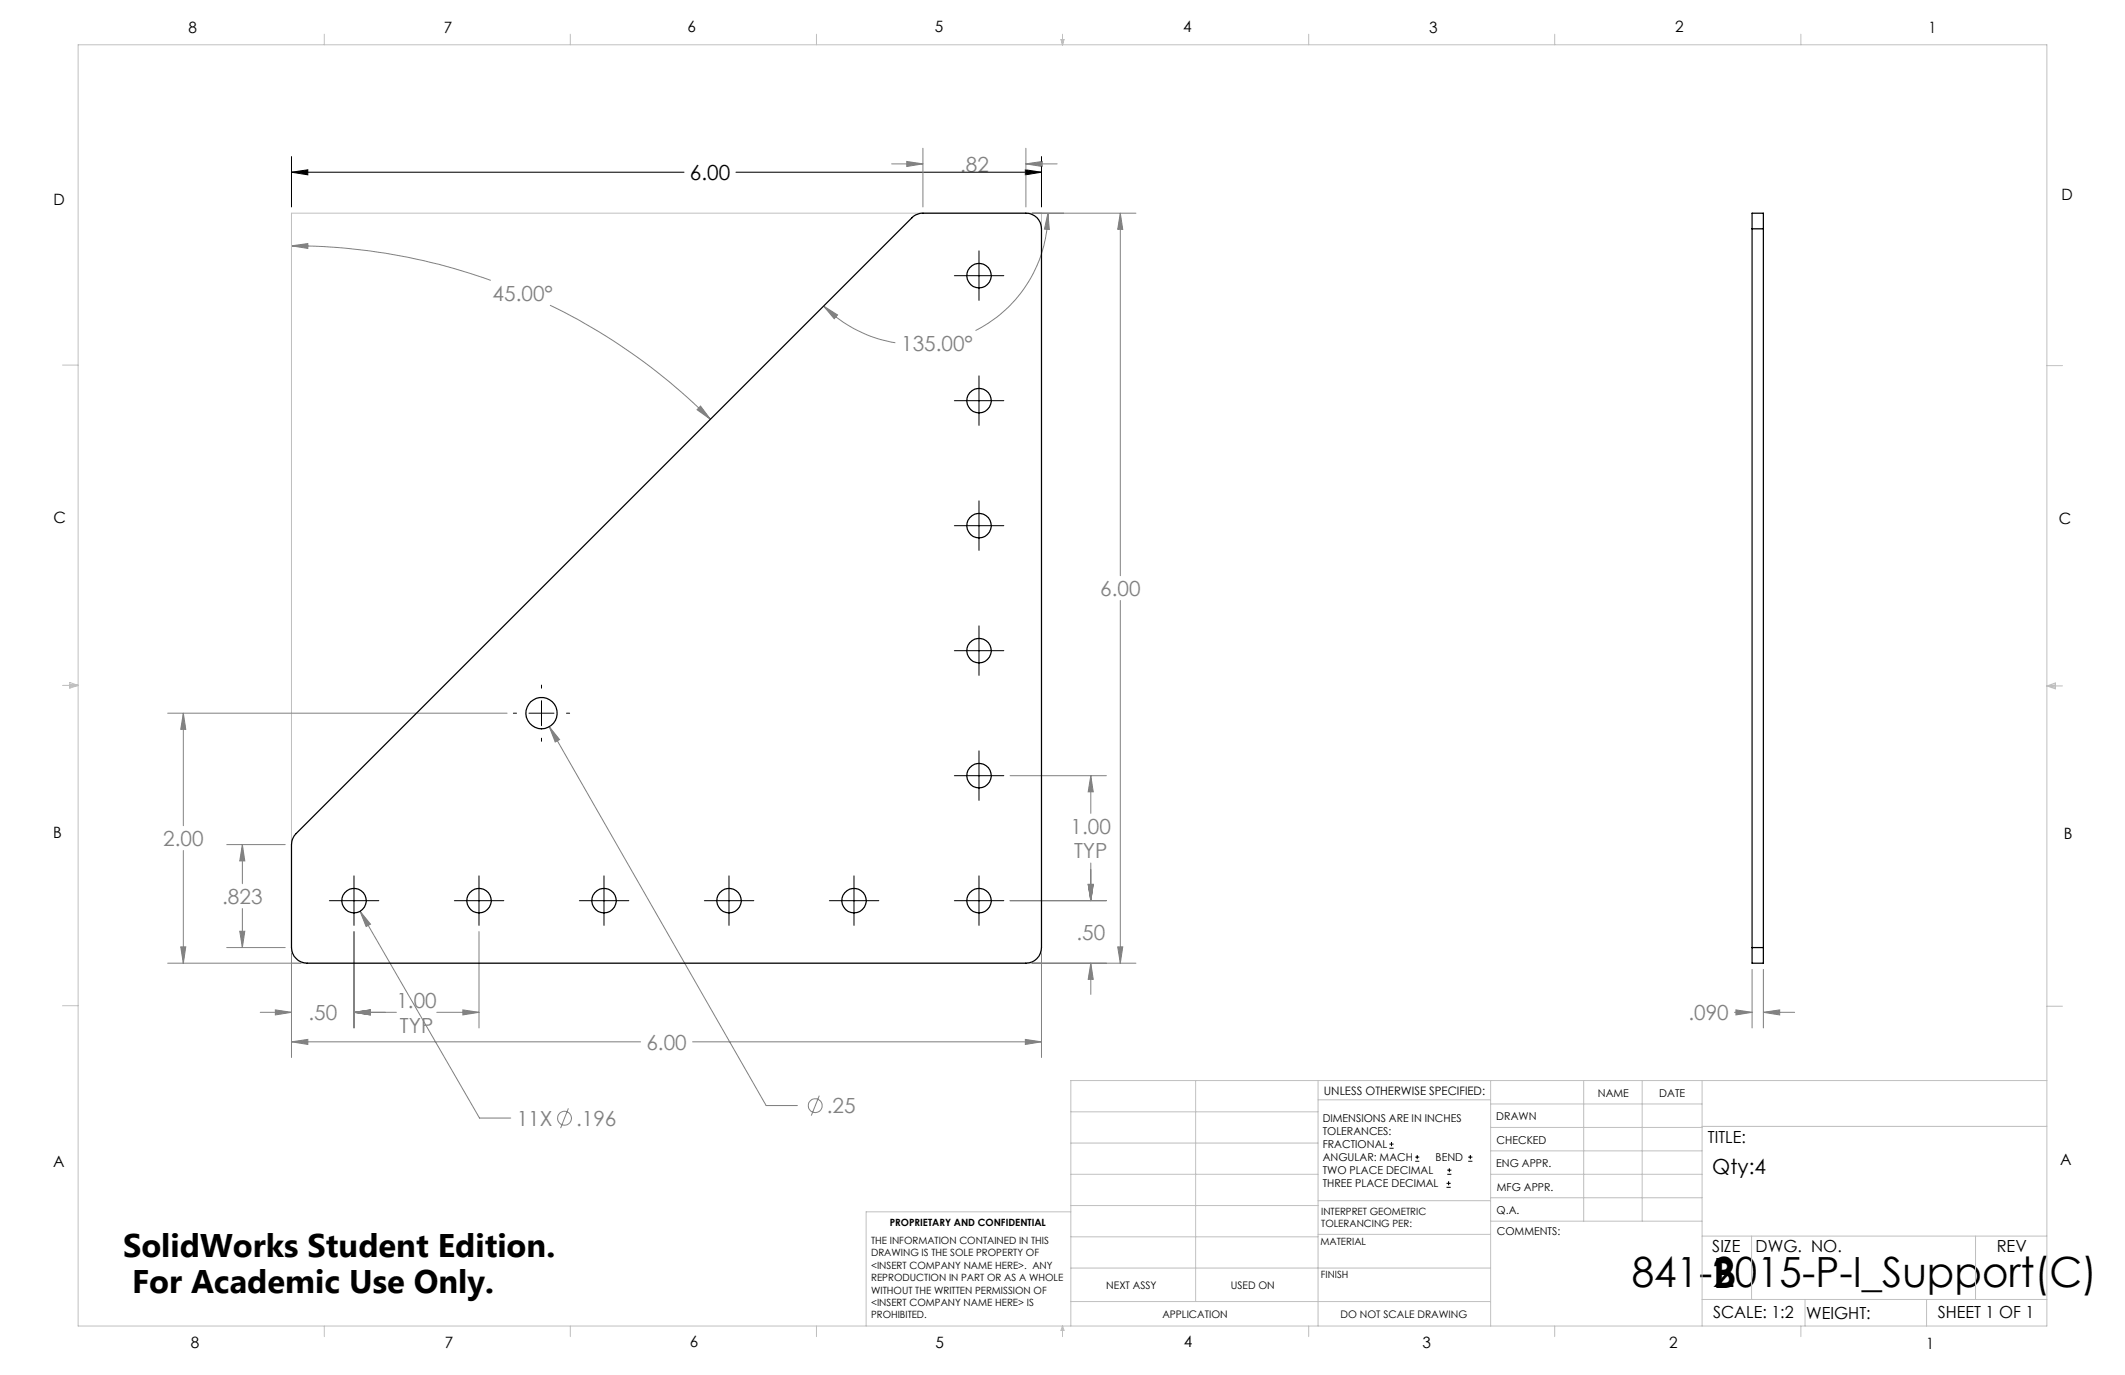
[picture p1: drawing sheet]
<svg xmlns="http://www.w3.org/2000/svg" width="432mm" height="279mm" viewBox="0 0 432 279" stroke-linecap="round" stroke-linejoin="round" font-family="sans-serif">
<g fill="none" stroke="#808080" stroke-width=".2">
<path d="M181.2 33.3h6.3M184.3 32.8l3.2 .5-3.2 .5zM187.5 30.1v12M208.5 33.3l3.3-.5v1zM208.5 30.1v12M208.5 33.3h6.3M59.2 50l3.3-.5v1zM59.2 50a119.9 119.9 0 0 1 40.5 7M209.7 43.3h21.1M212.9 43.3l.3 3.3h-1zM212.9 43.3a26.8 26.8 0 0 1-14.7 23.9M227.6 43.3l.5 3.3h-1z"/>
<path d="M227.6 43.3v73.7M111.8 62a120.8 120.8 0 0 1 32.6 23.2M167.4 62.2l2.8 1.8-.7 .8zM167.4 62.2a26.7 26.7 0 0 0 14.5 7.4M142.3 82.5l2.1 2.7-2.8-1.9zM227.6 122v73.7M34.1 144.9h68.9M37.3 144.9l.4 3.3h-1zM37.3 144.9v22.9M111.6 147.7l2.1 2.6-.9 .5zM111.6 147.7l44.1 76.9h6.3M205.2 157.6h19.6"/>
<path d="M221.7 157.6l.4 3.3h-1zM221.7 157.6v7.7M37.3 172.8v22.9M46.1 171.6h11.9M49.2 171.6l.5 3.3h-1zM49.2 171.6v8M221.1 179.7h1l-.4 3.3zM221.7 175.4v7.6M34.1 195.7h27M36.7 192.4h1l-.4 3.3zM46.1 192.5h11.9M48.7 189.2h1l-.5 3.3z"/>
<path d="M49.2 184.6v7.9M59.2 193.8v21.1M71.9 189.3v19.6M73.2 185.2l2.1 2.6-.9 .5zM73.2 185.2l24.2 42h6.4M97.3 189.3v19.6M205.2 183h19.6M209.7 195.7h21.1M211.6 193.8v21.1M221.7 195.7l.4 3.3h-1zM221.7 195.7v6.4M227.1 192.4h1l-.5 3.3z"/>
<path d="M356 197v11.9M358.3 197v11.9M52.9 205.7h6.3M56 205.2l3.2 .5-3.2 .5zM59.2 211.7l3.3-.5v1zM59.2 211.7h71M71.9 205.7l3.3-.5v1zM71.9 205.7h8.6M88.8 205.7h8.5M94.1 205.2l3.2 .5-3.2 .5zM140.7 211.7h70.9M208.4 211.2l3.2 .5-3.2 .5z"/>
<path d="M352.5 205.7h3.5M352.7 205.2l3.3 .5-3.3 .5zM358.3 205.7l3.3-.5v1zM358.3 205.7h6.4M115.5 225.2l-1.6 4M166.5 222.6l-1.6 4.1"/>
<circle cx="114.7" cy="227.2" r="1.41"/>
<circle cx="165.7" cy="224.7" r="1.42"/>
</g>
<g fill="none" stroke="#000" stroke-width=".2">
<path d="M59.2 35l3.3-.5v1zM59.2 31.8v10.3M59.2 35h79.8M149.5 35h62.1M208.4 34.5l3.2 .5-3.2 .5zM211.6 31.8v10.3M193.9 56h10.1M198.9 51v10M198.9 76.4v10M193.9 81.4h10.1M193.9 106.8h10.1M198.9 101.8v10"/>
<path d="M110 139.2v.6M193.9 132.2h10.1M198.9 127.2v10M104.3 144.9h.7M107.5 144.9h5.1M110 142.4v5.1M110 150v.6M115.1 144.9h.6M193.9 157.6h10.1M198.9 152.6v10M71.9 178v10M97.3 178v10"/>
<path d="M122.7 178v10M148.1 178v10M173.5 178v10M198.9 178v10M66.9 183h10.1M92.3 183h10.1M117.7 183h10.1M143.1 183h10.1M168.5 183h10.1M193.9 183h10.1M282.3 233.3h.9M282.3 232.5h.9"/>
<path d="M282.8 232.1v.8M287.6 236h.8M287.6 235.1h.8M288 234.7v.8M294.1 238.6h.8M294.1 237.8h.8M294.5 237.4v.8M298.3 236h.9M298.3 235.1h.9M298.8 234.7v.8M293.9 241.3h.9M293.9 240.5h.9"/>
<path d="M294.4 240v.8"/>
</g>
<g fill="none" stroke="#c0c0c0" stroke-width=".2">
<path d="M15.9 9.1h400v260.4h-400zM65.9 6.9v2.2M115.9 6.9v2.2M165.9 6.9v2.2M215.6 8h.6l-.3 1.1zM215.7 8l.2 1.1M215.9 6.9v2.2M216 8l-.1 1.1M265.9 6.9v2.2M315.9 6.9v2.2M365.9 6.9v2.2M59.2 43.3h152.4v152.4h-152.4z"/>
<path d="M12.7 74.2h3.2M415.9 74.3h3.2M12.7 139.3h3.2M14.2 139.1l1.7 .2M14.2 138.7l1.7 .6-1.7 .5zM15.9 139.3l-1.7 .3M415.9 139.4h3.2M415.9 139.4l1.8-.6v1.2zM415.9 139.4l1.8 .3M417.7 139.2l-1.8 .2M12.7 204.4h3.2M243 219.6v44.9"/>
<path d="M267.8 219.6v49.9M302.9 219.6v49.9M321.8 219.6v28.5M333.7 219.6v28.5M345.9 219.6v49.9M415.9 204.5h3.2M415.9 219.6h-198.3v49.9M217.6 238.6h50.2M217.6 232.3h50.2M217.6 225.9h50.2M267.8 223.5h35.1M302.9 233.9h43"/>
<path d="M302.9 229.1h43M302.9 224.3h43M302.9 238.6h43M345.9 228.9h70M217.6 257.7h85.3M217.6 251.3h50.2M217.6 245h50.2M217.6 246.2h-41.6v23.3M267.8 250.8h35.1M267.8 244h35.1M302.9 248.1h43M302.9 243.4h43"/>
<path d="M345.9 251.2h70M355.9 251.2v12.9M401.4 251.2v12.9M65.9 269.5v2.1M115.9 269.5v2.1M165.9 269.5v2.1M215.9 269.5v2.1M215.9 269.5l.3 .8h-.6zM217.6 264.5h85.3M265.9 269.5v2.1M315.9 269.5v2.1M345.9 264.1h70"/>
<path d="M365.9 269.5v2.1M366.8 264.1v5.4M391.5 264.1v5.4"/>
</g>
<path d="M208.4 34.5l3.2 .5-3.2 .5zM59.2 35l3.3-.5v1z" fill="#000"/>
<g fill="#808080">
<path d="M142.3 82.5l2.1 2.7-2.8-1.9zM59.2 50l3.3-.5v1z"/>
<path d="M59.2 211.7l3.3-.5v1zM208.4 211.2l3.2 .5-3.2 .5zM227.1 192.4h1l-.5 3.3zM227.6 43.3l.5 3.3h-1zM71.9 205.7l3.3-.5v1zM56 205.2l3.2 .5-3.2 .5zM71.9 205.7l3.3-.5v1zM94.1 205.2l3.2 .5-3.2 .5zM37.3 144.9l.4 3.3h-1zM36.7 192.4h1l-.4 3.3zM49.2 171.6l.5 3.3h-1zM48.7 189.2h1l-.5 3.3zM208.5 33.3l3.3-.5v1zM184.3 32.8l3.2 .5-3.2 .5zM167.4 62.2l2.8 1.8-.7 .8zM212.9 43.3l.3 3.3h-1zM221.1 179.7h1l-.4 3.3zM221.7 195.7l.4 3.3h-1zM221.1 179.7h1l-.4 3.3zM221.7 157.6l.4 3.3h-1zM73.2 185.2l1.2 3.1 .9-.5zM111.6 147.7l1.2 3.1 .9-.5zM352.7 205.2l3.3 .5-3.3 .5zM358.3 205.7l3.3-.5v1z"/>
</g>
<g fill="none" stroke="#000" stroke-width=".25">
<path d="M356 46.5v-3.2h2.3v3.2M356 46.5v146M356 46.5h2.3M358.3 46.5v146M60.2 169.4l125.1-125.2a3.3 3.3 0 0 1 2.2-.9h21a3.1 3.1 0 0 1 3.1 3.2v146a3.2 3.2 0 0 1-3.1 3.2h-146.1a3.3 3.3 0 0 1-3.2-3.2v-20.9a3.3 3.3 0 0 1 1-2.2zM356 192.5v3.2h2.3v-3.2M356 192.5h2.3"/>
<circle cx="198.9" cy="56" r="2.48"/>
<circle cx="198.9" cy="81.4" r="2.48"/>
<circle cx="198.9" cy="106.8" r="2.48"/>
<circle cx="198.9" cy="132.2" r="2.48"/>
<circle cx="110" cy="144.9" r="3.2"/>
<circle cx="198.9" cy="157.6" r="2.48"/>
<circle cx="71.9" cy="183" r="2.48"/>
<circle cx="97.3" cy="183" r="2.48"/>
<circle cx="122.7" cy="183" r="2.48"/>
<circle cx="148.1" cy="183" r="2.48"/>
<circle cx="173.5" cy="183" r="2.48"/>
<circle cx="198.9" cy="183" r="2.48"/>
</g>
<g font-size="8.5">
<text x="331.6" y="261.6">841-2015-P-I_Support(C)</text>
<text x="348.1" y="261.8">B</text>
</g>
<g font-size="6.6">
<text x="25" y="255.4">SolidWorks Student Edition.</text>
<text x="26.8" y="262.7">For Academic Use Only.</text>
</g>
<g font-size="4.2" fill="#808080">
<text x="195.1" y="34.9">.82</text>
<text x="100.1" y="61.1">45.00°</text>
<text x="183.1" y="71.3">135.00°</text>
<text x="223.6" y="121.1">6.00</text>
<text x="33.2" y="171.9">2.00</text>
<text x="217.6" y="169.4">1.00</text>
<text x="218.3" y="174.4">TYP</text>
<text x="45.2" y="183.7">.823</text>
<text x="218.7" y="190.9">.50</text>
<text x="62.7" y="207.3">.50</text>
<text x="80.6" y="204.8">1.00</text>
<text x="81.3" y="209.8">TYP</text>
<text x="343.1" y="207.3">.090</text>
<text x="131.3" y="213.3">6.00</text>
<text x="168" y="226.2">.25</text>
<text x="105" y="228.8">11X</text>
<text x="117.1" y="228.8">.196</text>
</g>
<g font-size="4.2">
<text x="140.2" y="36.6">6.00</text>
<text x="347.9" y="238.6">Qty:4</text>
</g>
<g font-size="3.4">
<text x="347.1" y="232.3">TITLE:</text>
<text x="347.9" y="254.3">SIZE</text>
<text x="356.7" y="254.4">DWG. NO.</text>
<text x="405.7" y="254.5">REV</text>
<text x="348.1" y="267.9">SCALE: 1:2</text>
<text x="367" y="268">WEIGHT:</text>
<text x="393.8" y="267.9">SHEET 1 OF 1</text>
</g>
<g font-size="3.2">
<text x="38.3" y="6.7">8</text>
<text x="90.2" y="6.7">7</text>
<text x="139.7" y="6.5">6</text>
<text x="190" y="6.5">5</text>
<text x="240.4" y="6.5">4</text>
<text x="290.4" y="6.7">3</text>
<text x="340.4" y="6.5">2</text>
<text x="391.9" y="6.7">1</text>
<text x="10.9" y="41.6">D</text>
<text x="418.9" y="40.7">D</text>
<text x="10.9" y="106.3">C</text>
<text x="418.4" y="106.4">C</text>
<text x="10.8" y="170.2">B</text>
<text x="419.4" y="170.6">B</text>
<text x="10.8" y="237.2">A</text>
<text x="418.6" y="236.8">A</text>
<text x="38.8" y="273.8">8</text>
<text x="90.4" y="273.8">7</text>
<text x="140.2" y="273.8">6</text>
<text x="190.1" y="273.9">5</text>
<text x="240.5" y="273.8">4</text>
<text x="289" y="273.9">3</text>
<text x="339.1" y="273.8">2</text>
<text x="391.4" y="274.1">1</text>
</g>
<text font-size="2.4" x="269" y="222.4">UNLESS OTHERWISE SPECIFIED:</text>
<g font-size="2.2">
<text x="268.8" y="228">DIMENSIONS ARE IN INCHES</text>
<text x="304.1" y="227.7">DRAWN</text>
<text x="324.7" y="222.9">NAME</text>
<text x="337.2" y="222.9">DATE</text>
<text x="268.8" y="230.6">TOLERANCES:</text>
<text x="268.8" y="233.3">FRACTIONAL</text>
<text x="304.1" y="232.6">CHECKED</text>
<text x="268.8" y="236">ANGULAR: MACH</text>
<text x="268.8" y="238.6">TWO PLACE DECIMAL</text>
<text x="291.7" y="236">BEND</text>
<text x="304" y="237.2">ENG APPR.</text>
<text x="268.8" y="241.3">THREE PLACE DECIMAL</text>
<text x="304.2" y="241.9">MFG APPR.</text>
<text x="304.1" y="246.7">Q.A.</text>
<text x="304.1" y="250.9">COMMENTS:</text>
</g>
<g font-size="2.1">
<text x="224.8" y="262">NEXT ASSY</text>
<text x="250.1" y="261.9">USED ON</text>
<text x="236.2" y="267.8">APPLICATION</text>
<text x="272.4" y="267.8">DO NOT SCALE DRAWING</text>
</g>
<g font-size="2">
<text x="180.8" y="249.2">PROPRIETARY AND CONFIDENTIAL</text>
<text x="268.5" y="246.8">INTERPRET GEOMETRIC</text>
<text x="268.5" y="249.4">TOLERANCING PER:</text>
<text x="177" y="252.8">THE INFORMATION CONTAINED IN THIS</text>
<text x="177" y="255.3">DRAWING IS THE SOLE PROPERTY OF</text>
<text x="177" y="257.8">&lt;INSERT COMPANY NAME HERE&gt;. ANY</text>
<text x="268.3" y="252.9">MATERIAL</text>
<text x="177" y="260.3">REPRODUCTION IN PART OR AS A WHOLE</text>
<text x="177" y="262.9">WITHOUT THE WRITTEN PERMISSION OF</text>
<text x="268.4" y="259.7">FINISH</text>
<text x="177" y="265.4">&lt;INSERT COMPANY NAME HERE&gt; IS</text>
<text x="177" y="267.9">PROHIBITED.</text>
</g>
</svg>
